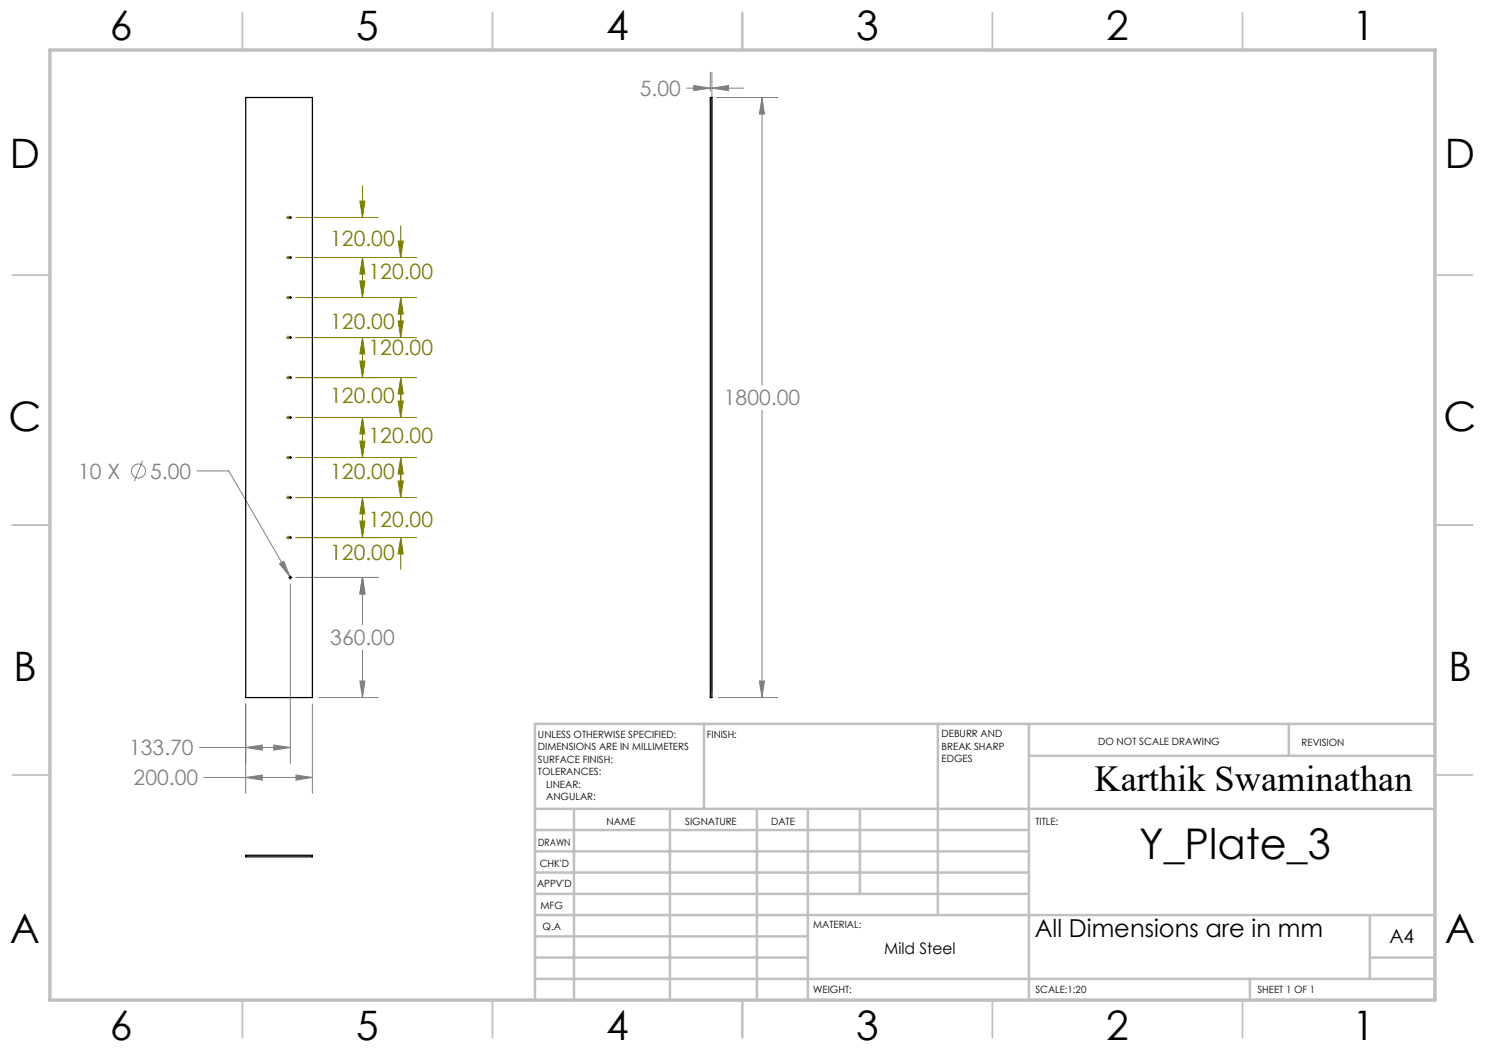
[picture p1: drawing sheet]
<svg xmlns="http://www.w3.org/2000/svg" width="297mm" height="210mm" viewBox="0 0 297 210" stroke-linecap="round" stroke-linejoin="round" font-family="sans-serif">
<g fill="none" stroke="#808080" stroke-width=".2">
<path d="M137.3 17.6h4.8M138.7 17.1l3.4 .5-3.4 .5zM142.1 14.5v3.7M142.4 17.6l3.3-.5v1zM142.4 14.5v123.7M142.4 17.6h6.3M143.3 19.5h12.3M152.4 19.5l.5 3.3h-1zM152.4 19.5v57.5M28.5 92.2l-1.6 4M39.4 94.2h6.4l12.2 21.1M152.4 82v57.5"/>
<path d="M55.9 112.7l.9-.5 1.2 3.1zM58.1 116.8v35.9M59.3 115.5h16.4M72.5 115.5l.5 3.3h-1zM72.5 115.5v9.5M63.7 139.5h12M72 136.2h1l-.5 3.3zM72.5 130v9.5M143.7 139.5h11.9M151.9 136.2h1l-.5 3.3zM39.9 149.5h18.2M40.8 155.5h21.7"/>
<path d="M49.1 149.5l3.4-.5v1zM49.1 155.5l3.4-.5v1zM49.1 140.8v17.9M54.8 149l3.3 .5-3.3 .5zM59.2 155l3.3 .5-3.3 .5zM62.5 140.8v17.9"/>
<circle cx="27.7" cy="94.2" r="1.42"/>
</g>
<g fill="none" stroke="#808000" stroke-width=".2">
<path d="M72.5 37.1v6.4M57.3 59.5h.6M57.3 51.5h.6M57.3 43.5h.6M57.6 43.2v.6M57.6 51.2v.6M57.6 59.2v.7M59.2 59.5h24.1M59.2 51.5h24.1M59.2 43.5h16.5M72 56.2h1l-.5 3.3zM72 40.2h1l-.5 3.3z"/>
<path d="M72.5 51.5l.5 3.3h-1zM72.5 51.5v8M79.6 48.2h1l-.4 3.3zM80.2 59.5l.4 3.3h-1zM80.2 45.1v6.4M80.2 59.5v8M57.3 75.5h.6M57.3 67.5h.6M57.6 67.2v.6M57.6 75.2v.6M59.2 75.5h24.1M59.2 67.5h24.1"/>
<path d="M72 72.2h1l-.5 3.3zM72.5 67.5l.5 3.3h-1zM72.5 67.5v8M79.6 64.2h1l-.4 3.3zM80.2 75.5l.4 3.3h-1zM80.2 75.5v8M57.3 99.5h.6M57.3 91.5h.6M57.3 83.5h.6M57.6 83.2v.6M57.6 91.2v.7M57.6 99.2v.6"/>
<path d="M59.2 99.5h24.1M59.2 91.5h24.1M59.2 83.5h24.1M72 88.2h1l-.5 3.3zM72.5 99.5l.5 3.3h-1zM72.5 83.5l.5 3.3h-1zM72.5 83.5v8M72.5 99.5v8M79.6 96.2h1l-.4 3.3zM79.6 80.2h1l-.4 3.3zM80.2 91.5l.4 3.3h-1zM80.2 91.5v8"/>
<path d="M57.3 107.5h.6M57.6 107.2v.6M59.2 107.5h24.1M59.2 115.5h16.5M72 104.2h1l-.5 3.3zM72.5 115.5l.5 3.3h-1zM72.5 115.5v6.3M80.2 107.5l.4 3.3h-1zM80.2 107.5v6.4"/>
</g>
<path d="M57.7 115.5h.7M58.1 115.2v.6" fill="none" stroke="#000" stroke-width=".2"/>
<g fill="none" stroke="#c0c0c0" stroke-width=".35">
<path d="M48.5 2.5v7.5M98.5 2.5v7.5M148.5 2.5v7.5M198.5 2.5v7.5M248.5 2.5v7.5M2.5 55h7.5M287 55h7.5M2.5 105h7.5M287 105h7.5M2.5 155h7.5M287 155h7.5M48.5 200v7.5"/>
<path d="M98.5 200v7.5M148.5 200v7.5M198.5 200v7.5M248.5 200v7.5"/>
</g>
<g fill="none" stroke="#c0c0c0" stroke-width=".5">
<path d="M140.8 144.8v17M187.6 144.8v38.2M205.8 144.8v55.2M205.8 151.2h81.2M257.8 144.8v6.4M287 144.8h-180v55.2M107 161.8h180M107 178.8h98.8M107 174.5h98.8M107 170.3h98.8M107 166h98.8M114.8 161.8v38.2"/>
<path d="M134 161.8v38.2M151.4 161.8v38.2M161.6 161.8v38.2M172 161.8v17M107 195.8h180M107 191.5h54.6M107 187.3h54.6M107 183h180M250 195.8v4.2M274 191.5h13M274 183v12.8"/>
</g>
<path d="M10 10h277v190h-277z" fill="none" stroke="#c0c0c0" stroke-width=".7"/>
<path d="M72.5 115.5l.5 3.3h-1zM72 104.2h1l-.5 3.3zM80.2 107.5l.4 3.3h-1zM79.6 96.2h1l-.4 3.3zM72 88.2h1l-.5 3.3zM72.5 99.5l.5 3.3h-1zM79.6 80.2h1l-.4 3.3zM80.2 91.5l.4 3.3h-1zM72 72.2h1l-.5 3.3zM72.5 83.5l.5 3.3h-1zM80.2 75.5l.4 3.3h-1zM79.6 64.2h1l-.4 3.3zM72.5 67.5l.5 3.3h-1zM72 56.2h1l-.5 3.3zM79.6 48.2h1l-.4 3.3zM80.2 59.5l.4 3.3h-1zM72 40.2h1l-.5 3.3zM72.5 51.5l.5 3.3h-1z" fill="#808000"/>
<path d="M49.1 149.5l3.4-.5v1zM54.8 149l3.3 .5-3.3 .5zM49.1 155.5l3.4-.5v1zM59.2 155l3.3 .5-3.3 .5zM72 136.2h1l-.5 3.3zM72.5 115.5l.5 3.3h-1zM55.9 112.7l2.1 2.6-1.2-3.1zM138.7 17.1l3.4 .5-3.4 .5zM142.4 17.6l3.3-.5v1zM151.9 136.2h1l-.5 3.3zM152.4 19.5l.5 3.3h-1z" fill="#808080"/>
<g fill="none" stroke="#000" stroke-width=".25">
<path d="M49.1 19.5h13.4v120h-13.4zM142.1 19.5h.3v120h-.3zM49.1 171.1h13.4v.3h-13.4z"/>
<circle cx="58.1" cy="51.5" r=".17"/>
<circle cx="58.1" cy="43.5" r=".17"/>
<circle cx="58.1" cy="59.5" r=".16"/>
<circle cx="58.1" cy="67.5" r=".17"/>
<circle cx="58.1" cy="75.5" r=".17"/>
<circle cx="58.1" cy="83.5" r=".17"/>
<circle cx="58.1" cy="99.5" r=".16"/>
<circle cx="58.1" cy="91.5" r=".16"/>
<circle cx="58.1" cy="115.5" r=".17"/>
<circle cx="58.1" cy="107.5" r=".17"/>
</g>
<text font-size="8.5" x="227.8" y="171.8">Y_Plate_3</text>
<g font-size="8.1">
<text x="22" y="8">6</text>
<text x="71.2" y="8">5</text>
<text x="121.2" y="8">4</text>
<text x="171.3" y="8">3</text>
<text x="221.3" y="8">2</text>
<text x="270.5" y="8">1</text>
<text x="2" y="33.6">D</text>
<text x="289" y="33.6">D</text>
<text x="1.7" y="86.1">C</text>
<text x="288.7" y="86.1">C</text>
<text x="2.7" y="136.1">B</text>
<text x="289.7" y="136.1">B</text>
<text x="2" y="188.6">A</text>
<text x="289" y="188.6">A</text>
<text x="22" y="208">6</text>
<text x="71.2" y="208">5</text>
<text x="121.2" y="208">4</text>
<text x="171.3" y="208">3</text>
<text x="221.3" y="208">2</text>
<text x="270.5" y="208">1</text>
</g>
<text font-size="7.3" x="218.9" y="158.1">Karthik Swaminathan</text>
<text font-size="4.9" x="207" y="187.3">All Dimensions are in mm</text>
<g font-size="4.2" fill="#808080">
<text x="128" y="19.2">5.00</text>
<text x="144.8" y="81.1">1800.00</text>
<text x="15.6" y="95.7">10 X</text>
<text x="30" y="95.7">5.00</text>
<text x="66.1" y="129.1">360.00</text>
<text x="25.8" y="151.1">133.70</text>
<text x="26.7" y="157.1">200.00</text>
</g>
<g font-size="4.2" fill="#808000">
<text x="66.1" y="49.2">120.00</text>
<text x="73.7" y="55.8">120.00</text>
<text x="66.1" y="65.7">120.00</text>
<text x="73.7" y="71">120.00</text>
<text x="66.1" y="80.7">120.00</text>
<text x="73.7" y="88.6">120.00</text>
<text x="66.1" y="95.8">120.00</text>
<text x="73.7" y="105.4">120.00</text>
<text x="66.1" y="112">120.00</text>
</g>
<text font-size="3.9" x="277.9" y="188.5">A4</text>
<text font-size="3.2" x="176.8" y="190.9">Mild Steel</text>
<g font-size="2">
<text x="107.6" y="147.6">UNLESS OTHERWISE SPECIFIED:</text>
<text x="141.4" y="147.6">FINISH:</text>
<text x="188.3" y="147.5">DEBURR AND</text>
<text x="188.3" y="150">BREAK SHARP</text>
<text x="219.6" y="149">DO NOT SCALE DRAWING</text>
<text x="260.3" y="149.2">REVISION</text>
<text x="107.6" y="150.1">DIMENSIONS ARE IN MILLIMETERS</text>
<text x="107.6" y="152.6">SURFACE FINISH:</text>
<text x="107.6" y="155.1">TOLERANCES:</text>
<text x="188.3" y="152.5">EDGES</text>
<text x="109.2" y="157.6">LINEAR:</text>
<text x="109.2" y="160.1">ANGULAR:</text>
<text x="121.3" y="165">NAME</text>
<text x="137" y="164.9">SIGNATURE</text>
<text x="154.2" y="164.9">DATE</text>
<text x="207.1" y="164.9">TITLE:</text>
<text x="107.6" y="169.1">DRAWN</text>
<text x="107.9" y="173.3">CHK'D</text>
<text x="107.4" y="177.4">APPV'D</text>
<text x="108.1" y="181.8">MFG</text>
<text x="108.5" y="186">Q.A</text>
<text x="162.6" y="185.5">MATERIAL:</text>
<text x="162.6" y="198.5">WEIGHT:</text>
<text x="207.1" y="198.6">SCALE:1:20</text>
<text x="251.5" y="198.6">SHEET 1 OF 1</text>
</g>
</svg>
